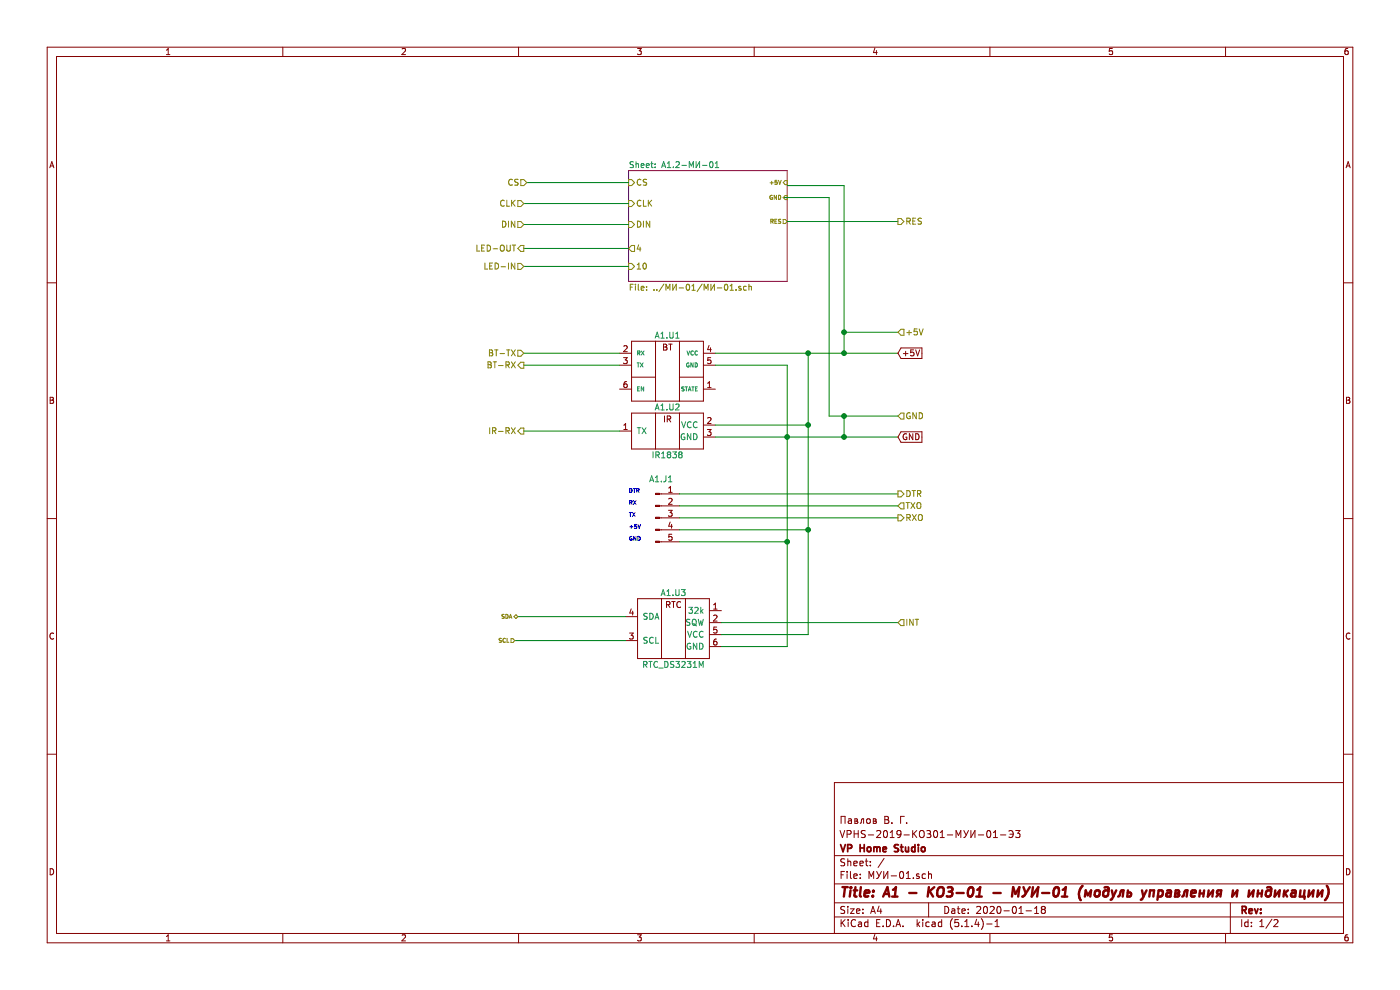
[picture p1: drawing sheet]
EESchema Schematic File Version 4
LIBS:МУИ-01-cache
EELAYER 30 0
EELAYER END
$Descr A4 11693 8268
encoding utf-8
Sheet 1 2
Title "A1 - КОЗ-01 - МУИ-01 (модуль управления и индикации)"
Date "2020-01-18"
Rev ""
Comp "VP Home Studio"
Comment1 "VPHS-2019-КОЗ01-МУИ-01-Э3"
Comment2 "Павлов В. Г."
Comment3 ""
Comment4 ""
$EndDescr
Text GLabel 7500 2950 2    50   Input ~ 0
+5V
Text GLabel 7500 3650 2    50   Input ~ 0
GND
Text HLabel 4400 1525 0    50   Input ~ 0
CS
Text HLabel 4375 1700 0    50   Input ~ 0
CLK
Text HLabel 4375 1875 0    50   Input ~ 0
DIN
Text HLabel 4375 2225 0    50   Input ~ 0
LED-IN
Text HLabel 4375 2075 0    50   Output ~ 0
LED-OUT
$Comp
L VP_Library:RFHC06 A1.U1
U 1 1
P 5475 2750
AR Path="/5E1327A3" Ref="A1.U1"  Part="1" 
AR Path="/5E256434/5E1327A3" Ref="A1.U1"  Part="1" 
F 0 "A1.U1" H 5575 2700 50  0000 C CNN
F 1 "RFHC06" H 6050 2150 50  0001 C CNN
F 2 "" H 5675 2300 50  0001 C CNN
F 3 "" H 5675 2300 50  0001 C CNN
	1    5475 2750
	1    0    0    -1  
$EndComp
$Comp
L VP_Library:IR1838 A1.U2
U 1 1
P 5575 3600
F 0 "A1.U2" H 5575 3800 50  0000 C CNN
F 1 "IR1838" H 5575 3400 50  0000 C CNN
F 2 "" H 5575 3600 50  0001 C CNN
F 3 "" H 5575 3600 50  0001 C CNN
	1    5575 3600
	1    0    0    -1  
$EndComp
$Comp
L Connector:Conn_01x05_Male A1.J1
U 1 1
P 5475 4325
F 0 "A1.J1" H 5625 4650 50  0000 R CNN
F 1 "Conn_01x05_Male" H 5700 4025 50  0001 R CNN
F 2 "Connector_JST:JST_EH_S5B-EH_1x05_P2.50mm_Horizontal" H 5475 4325 50  0001 C CNN
F 3 "~" H 5475 4325 50  0001 C CNN
	1    5475 4325
	1    0    0    -1  
$EndComp
Text HLabel 4375 2950 0    50   Input ~ 0
BT-TX
Text HLabel 4375 3050 0    50   Output ~ 0
BT-RX
Text HLabel 4375 3600 0    50   Output ~ 0
IR-RX
Text HLabel 7500 4125 2    50   Output ~ 0
DTR
Text HLabel 7500 4225 2    50   Input ~ 0
TXO
Text HLabel 7500 4325 2    50   Output ~ 0
RXO
Text Notes 5250 4225 0    33   ~ 0
RX
Text Notes 5250 4325 0    33   ~ 0
TX
Text Notes 5250 4425 0    33   ~ 0
+5V
Text Notes 5250 4525 0    33   ~ 0
GND
Text Notes 5250 4125 0    33   ~ 0
DTR
Wire Wire Line
	7500 2950 7050 2950
Wire Wire Line
	5975 3550 6750 3550
Wire Wire Line
	6750 3550 6750 2950
Connection ~ 6750 2950
Wire Wire Line
	6750 2950 5975 2950
Wire Wire Line
	5675 4425 6750 4425
Wire Wire Line
	6750 4425 6750 3550
Connection ~ 6750 3550
Wire Wire Line
	7500 3650 7050 3650
Wire Wire Line
	5975 3050 6575 3050
Wire Wire Line
	6575 3050 6575 3650
Connection ~ 6575 3650
Wire Wire Line
	6575 3650 5975 3650
Wire Wire Line
	6575 4525 6575 3650
Wire Wire Line
	5675 4525 6575 4525
Wire Wire Line
	7500 4125 5675 4125
Wire Wire Line
	5675 4225 7500 4225
Wire Wire Line
	7500 4325 5675 4325
Wire Wire Line
	4400 1525 5250 1525
Wire Wire Line
	5250 1700 4375 1700
Wire Wire Line
	4375 1875 5250 1875
Wire Wire Line
	5250 2075 4375 2075
Wire Wire Line
	4375 2225 5250 2225
Wire Wire Line
	5175 2950 4375 2950
Wire Wire Line
	4375 3050 5175 3050
Wire Wire Line
	5175 3600 4375 3600
$Comp
L VP_Library:RTC_DS3231M A1.U3
U 1 1
P 5525 4900
F 0 "A1.U3" H 5625 4850 50  0000 C CNN
F 1 "RTC_DS3231M" H 5625 4250 50  0000 C CNN
F 2 "" H 5525 4900 33  0001 C CNN
F 3 "" H 5525 4900 33  0001 C CNN
	1    5525 4900
	1    0    0    -1  
$EndComp
Wire Wire Line
	6025 5400 6575 5400
Wire Wire Line
	6575 5400 6575 4525
Connection ~ 6575 4525
Wire Wire Line
	6025 5300 6750 5300
Wire Wire Line
	6750 5300 6750 4425
Connection ~ 6750 4425
Text HLabel 4325 5150 0    33   BiDi ~ 0
SDA
Text HLabel 4300 5350 0    33   Input ~ 0
SCL
Wire Wire Line
	5225 5150 4325 5150
Wire Wire Line
	4300 5350 5225 5350
Text HLabel 7500 2775 2    50   Input ~ 0
+5V
Text HLabel 7500 3475 2    50   Input ~ 0
GND
Wire Wire Line
	7500 2775 7050 2775
Wire Wire Line
	7050 2775 7050 2950
Connection ~ 7050 2950
Wire Wire Line
	7050 2950 6750 2950
Wire Wire Line
	7500 3475 7050 3475
Wire Wire Line
	7050 3475 7050 3650
Connection ~ 7050 3650
Wire Wire Line
	7050 3650 6575 3650
Wire Wire Line
	6575 1550 7050 1550
Wire Wire Line
	7050 1550 7050 2775
Connection ~ 7050 2775
Wire Wire Line
	6550 1650 6925 1650
Wire Wire Line
	6925 1650 6925 3475
Wire Wire Line
	6925 3475 7050 3475
Connection ~ 7050 3475
Text HLabel 7500 5200 2    50   Input ~ 0
INT
Wire Wire Line
	7500 5200 6025 5200
$Sheet
S 5250 1425 1325 925 
U 5E12C63A
F0 "A1.2-МИ-01" 50
F1 "../МИ-01/МИ-01.sch" 50
F2 "CS" I L 5250 1525 50 
F3 "CLK" I L 5250 1700 50 
F4 "DIN" I L 5250 1875 50 
F5 "4" O L 5250 2075 50 
F6 "10" I L 5250 2225 50 
F7 "+5V" I R 6575 1525 34 
F8 "GND" I R 6575 1650 34 
F9 "RES" O R 6575 1850 34 
$EndSheet
Text HLabel 7500 1850 2    50   Output ~ 0
RES
Wire Wire Line
	6575 1850 7500 1850
$EndSCHEMATC
